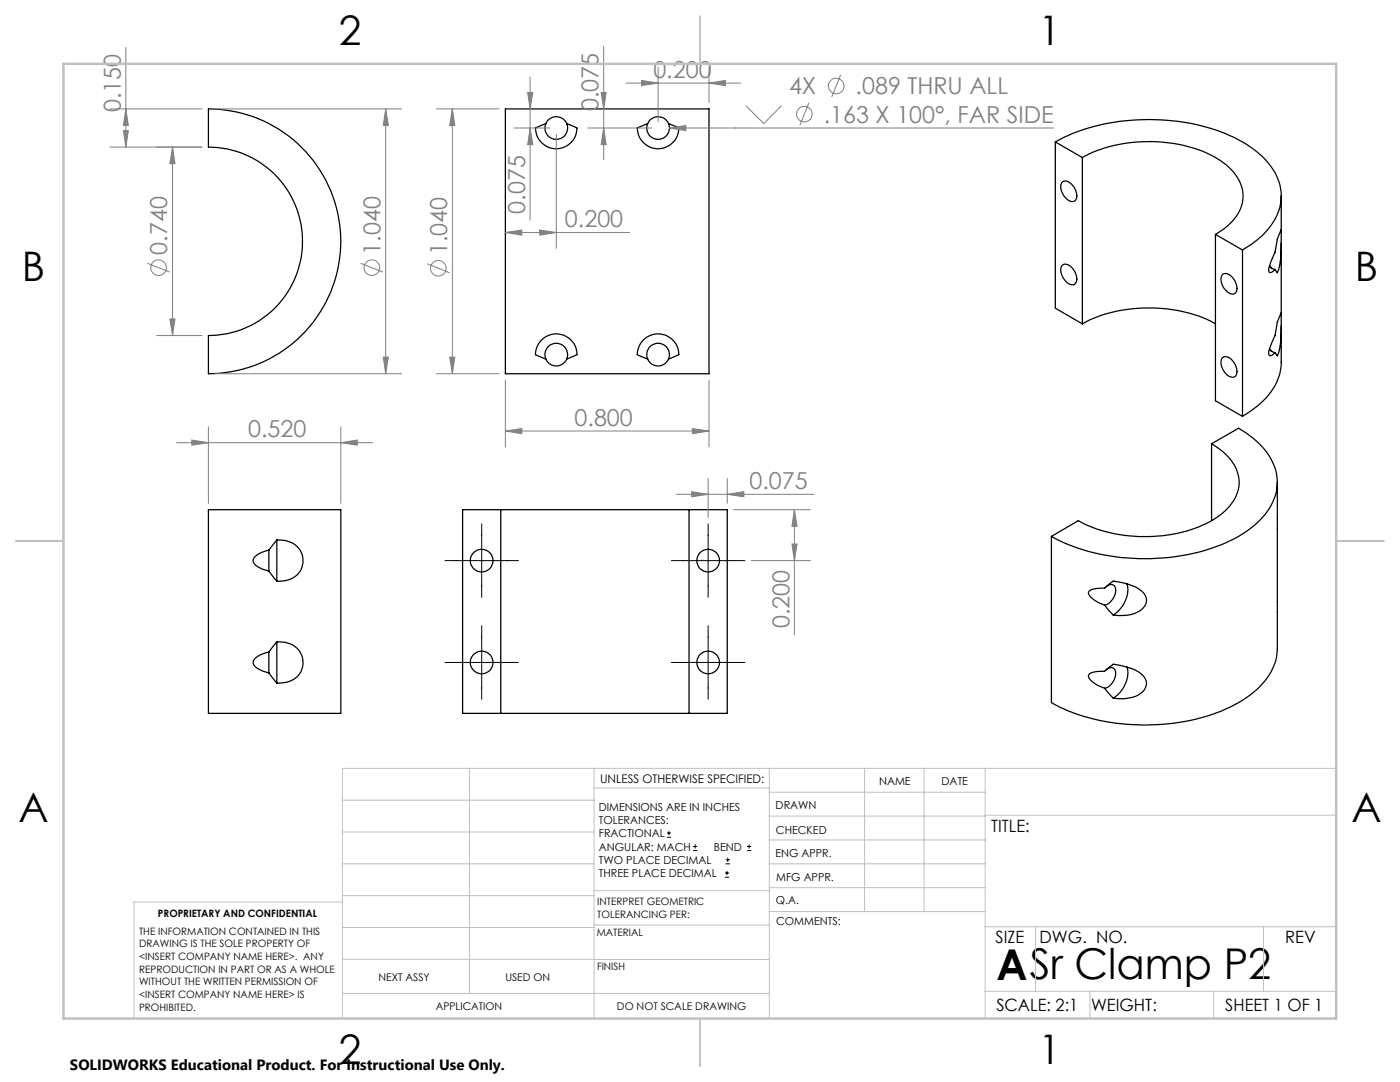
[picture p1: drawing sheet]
<svg xmlns="http://www.w3.org/2000/svg" width="279mm" height="216mm" viewBox="0 0 279 216" stroke-linecap="round" stroke-linejoin="round" font-family="sans-serif">
<g fill="none" stroke="#000" stroke-width=".25">
<path d="M41.6 21.7a26.4 26.4 0 0 1 26.4 26.5 26.4 26.4 0 0 1-26.4 26.4v-7.6a18.8 18.8 0 0 0 18.8-18.8 18.8 18.8 0 0 0-18.8-18.8zM100.9 21.7h40.6v52.9h-40.6zM108.9 24.7l-2 .8a4.1 4.1 0 0 0 4.1 4.2 4.1 4.1 0 0 0 4.1-4.2l-2-.8M108.9 24.7a2.26 2.26 0 0 1 2.1-1.4 2.26 2.26 0 0 1 2.1 1.4M108.9 24.7a2.26 2.26 0 0 0 2.1 3.1 2.26 2.26 0 0 0 2.1-3.1M129.3 24.7l-2.1 .8a4.1 4.1 0 0 0 4.1 4.2 4.1 4.1 0 0 0 4.2-4.2l-2.1-.8M129.3 24.7a2.26 2.26 0 0 1 2-1.4 2.26 2.26 0 0 1 2.1 1.4M129.3 24.7a2.26 2.26 0 0 0 2 3.1 2.26 2.26 0 0 0 2.1-3.1M210.6 28.3a40.2 40.2 0 0 1 24.4-4.1 30.8 30.8 0 0 1 16.6 6.7 10.5 10.5 0 0 1 3.7 10.9 15 15 0 0 1-7.3 8.1M210.6 28.3v33.2l5.4 3.1M210.6 28.3l5.4 3.1M212 36.4a1.31 1.31 0 0 1 1.9 .4 2.7 2.7 0 0 1 .7 3.2 1.45 1.45 0 0 1-2.1-.7 2.6 2.6 0 0 1-.5-2.9z"/>
<path d="M216 31.4a29.5 29.5 0 0 1 26.2-.2 10.9 10.9 0 0 1 5.7 6.4 7.4 7.4 0 0 1-2.9 7.4l-2.4 1.8M216 31.4v33.2M255.7 39.1v7.3M212 53a1.53 1.53 0 0 1 2.1 .6 2.6 2.6 0 0 1 .5 3 1.46 1.46 0 0 1-2.1-.7 2.64 2.64 0 0 1-.5-2.9zM242.6 46.8v33.2l5.4 3.1M242.6 46.8l5.4 3.1M244.1 54.7a2.19 2.19 0 0 1 2.5 1.6 1.56 1.56 0 0 1-.5 2.4 2.9 2.9 0 0 1-2.2-3.9zM248 49.9v33.2M253.3 53.2l.7 .4 .5 .2M253.4 53l.4 .6M255.7 45.9a36.7 36.7 0 0 1-.5 7.9l-.3 .6-.4-.6-.8 .6a.47 .47 0 0 1-.5-.2 .47 .47 0 0 1 0-.6l.2-.7a18 18 0 0 0 1.5-5.2zM255.7 48.5v14.4"/>
<path d="M108.9 71.6l-2-.8a4.1 4.1 0 0 1 4.1-4.2 4.1 4.1 0 0 1 4.1 4.2l-2 .8M108.9 71.6a2.26 2.26 0 0 0 2.1 1.4 2.26 2.26 0 0 0 2.1-1.4M108.9 71.6a2.26 2.26 0 0 1 2.1-3.1 2.26 2.26 0 0 1 2.1 3.1M129.3 71.6l-2.1-.8a4.1 4.1 0 0 1 4.1-4.2 4.1 4.1 0 0 1 4.2 4.2l-2.1 .8M129.3 71.6a2.26 2.26 0 0 0 2 1.4 2.26 2.26 0 0 0 2.1-1.4M129.3 71.6a2.26 2.26 0 0 1 2-3.1 2.26 2.26 0 0 1 2.1 3.1M216 64.6a29.1 29.1 0 0 1 18.8-2.7 22.1 22.1 0 0 1 7.8 2.7M243.9 71.4a1.53 1.53 0 0 1 2.2 .7 2.64 2.64 0 0 1 .5 2.9 1.53 1.53 0 0 1-2.1-.6 2.64 2.64 0 0 1-.6-3zM253.3 69.7l.7 .5 .5 .1M253.4 69.6l.4 .5M255.7 62.4a36.7 36.7 0 0 1-.5 7.9l-.3 .7-.4-.7-.8 .6a.47 .47 0 0 1-.5-.2 .47 .47 0 0 1 0-.5l.8-2.1a6.5 6.5 0 0 0 .8-3.2l.1-.6zM255.7 65.1v7.2a11.4 11.4 0 0 1-4.8 8.7l-2.9 2.1"/>
<path d="M241.8 88.5l5.4-3.1a15 15 0 0 1 7.5 8.8 10.6 10.6 0 0 1-3.9 10.2 30.8 30.8 0 0 1-16.6 6.7 41 41 0 0 1-24.4-4.1M241.8 88.5a9.8 9.8 0 0 1 5.5 7 8.2 8.2 0 0 1-3.9 7.4 27.4 27.4 0 0 1-19 3.9 25.5 25.5 0 0 1-9.2-2.9l-5.4 3.1M241.8 88.5v15.4M254.9 96.2v33.2a11.6 11.6 0 0 1-4.7 8.7 33.5 33.5 0 0 1-19.4 6.5 38.8 38.8 0 0 1-21-4.4v-33.2M41.6 101.7h26.4v40.6h-26.4zM53.7 109.8l-1.9 .6-.5 .4a1.19 1.19 0 0 0-.8 1.1 1.19 1.19 0 0 0 .8 1.1l1.1 .6 1.3 .3 1.5 2.1M53.7 109.7v4.3M55.2 107.7l-1.5 2.1M55.2 107.7a4.6 4.6 0 0 1 5.1 3 4.1 4.1 0 0 1-4.1 5.3h-1M55.2 107.7v8.3M99.9 101.7h37.6M99.9 101.7h-7.6v40.6h7.6"/>
<path d="M99.9 101.7v40.6M137.5 101.7h7.6v40.6h-7.6M137.5 101.7v40.6M220.7 117.1a1.08 1.08 0 0 1 1.4-.4 1.08 1.08 0 0 1 .5 1.4 3.3 3.3 0 0 1-2.1 2.7M224.9 116.5a6 6 0 0 1-2.7 6.2M53.7 130.1v4.2M55.2 128.1l-1.5 2-1.9 .6-.5 .4a1.19 1.19 0 0 0-.8 1.1 1.19 1.19 0 0 0 .8 1.1l1.1 .6 1.3 .4 1.5 2M55.2 128.1a4.6 4.6 0 0 1 5.1 3 4.1 4.1 0 0 1-4.1 5.2h-1M55.2 128.1v8.2M220.5 137.3a4.5 4.5 0 0 1-3.3-2.4l.1-.2a2.67 2.67 0 0 1 2.4-.8h.8l1.7-1.4 2.8 .6a5.1 5.1 0 0 1 3.7 2.8 2.79 2.79 0 0 1-2.1 3.1 9.3 9.3 0 0 1-4.4 .3M220.5 137.3l1.7 2M220.5 120.8a4.5 4.5 0 0 1-3.3-2.5l.3-.4 .4-.3 1.2-.2h1.4l1.7-1.4a9.8 9.8 0 0 1 6.2 2.5 2.33 2.33 0 0 1-1.1 3.5 8.1 8.1 0 0 1-5.1 .7"/>
<path d="M220.5 120.8l1.7 1.9M220.7 133.7a1.08 1.08 0 0 1 1.4-.4 1.08 1.08 0 0 1 .5 1.4 3.2 3.2 0 0 1-2.1 2.6M224.9 133.1a6 6 0 0 1-2.7 6.2M99.9 142.3h37.6"/>
<circle cx="96.1" cy="111.9" r="2.25"/>
<circle cx="141.3" cy="111.9" r="2.25"/>
<circle cx="96.1" cy="132.2" r="2.25"/>
<circle cx="141.3" cy="132.2" r="2.25"/>
</g>
<g fill="none" stroke="#808080" stroke-width=".2">
<path d="M25.1 9.5v19.9M105.3 18.5h1l-.5 3.2zM105.8 15.4v28.5M120 18.5h1l-.5 3.2zM120.5 9.3v22.6M125 16.6h22.8M128 16.1l3.3 .5-3.3 .5zM131.3 13.4v10.9M141.5 16.6l3.3-.5v1zM141.5 13.4v7.1M167.8 14.9l-1.8 4.5M21.9 21.7h18.4"/>
<path d="M21.9 29.4h18.4M24.6 26.1h1l-.5 3.3zM25.1 21.7l.5 3.3h-1zM34.4 29.4l.5 3.3h-1zM34.4 29.4v37.6M42.9 21.7h37.3M77 21.7l.5 3.3h-1zM77 21.7v52.9M87.1 21.7h12.5M90.3 21.7v52.9M90.3 21.7l.5 3.3h-1.1zM102.6 25.5h7.1"/>
<path d="M105.8 25.5l.5 3.4h-1zM111 26.8v22.8M117.3 25.5h12.8M120.5 25.5l.5 3.4h-1zM133.6 25.5l3.3-.5v1.1zM133.6 25.5h76.7M148.9 21.1l3.5 3.6 3.6-3.6M161.4 20.5l-1.8 4.5M29.4 52.5l4.5 1.8M72 52.5l4.4 1.8M85.3 52.6l4.4 1.8M100.9 46.4l3.2-.5v1z"/>
<path d="M100.9 46.4h24.8M107.7 45.9l3.3 .5-3.3 .5zM31.3 67h9M33.9 63.6h1l-.5 3.4zM42.9 74.6h37.3M76.5 71.3h1l-.5 3.3zM87.1 74.6h12.5M89.7 71.3h1.1l-.5 3.3zM100.9 75.8v13.4M141.5 75.8v13.4M35.2 88.3h39.2M38.3 87.8l3.3 .5-3.3 .5z"/>
<path d="M41.6 85.2v15.2M68 88.3l3.3-.5v1zM68 85.2v15.2M100.9 86l3.2-.5v1zM100.9 86h40.6M135 98.6h27.5M138 98.1l3.3 .5-3.3 .5zM138.2 85.5l3.3 .5-3.3 .5zM141.3 95.5v7.8M145.1 98.6l3.3-.5v1zM145.1 95.5v4.9M146.4 101.7h15.3"/>
<path d="M149.9 111.9h11.8M158 108.5h1.1l-.6 3.4zM158.5 101.7l.6 3.3h-1.1zM158.5 101.7v25"/>
<circle cx="166.9" cy="17.2" r="1.56"/>
<circle cx="160.5" cy="22.8" r="1.56"/>
<circle cx="31.6" cy="53.4" r="1.55"/>
<circle cx="74.2" cy="53.4" r="1.56"/>
<circle cx="87.5" cy="53.5" r="1.55"/>
</g>
<g fill="none" stroke="#000" stroke-width=".2">
<path d="M88.8 111.9h14.7M96.1 104.5v14.7M134 111.9h14.7M141.3 104.5v14.7M88.8 132.2h14.7M96.1 124.8v14.7M134 132.2h14.7M141.3 124.8v14.7M133.1 167.1h.8M133.1 166.2h.8M133.5 165.8v.9M138.3 169.7h.8"/>
<path d="M138.3 168.9h.8M138.7 168.5v.8M144.7 175h.8M144.7 174.2h.8M144.8 172.4h.9M144.8 171.6h.9M145.1 173.8v.8M145.2 171.1v.9M149.1 169.7h.8M149.1 168.9h.8M149.5 168.5v.8"/>
</g>
<g fill="none" stroke="#c0c0c0" stroke-width=".2">
<path d="M68.3 159.7h50.3M93.7 153.3v44.9M118.6 153.3v49.9M118.6 157.2h34.9M153.5 153.3v49.9M153.5 158.1h43.1M172.5 153.3v28.6M184.4 153.3v28.6M196.6 153.3v49.9M266.7 153.3h-198.4v49.9M68.3 178.7h50.3M68.3 172.4h50.3"/>
<path d="M68.3 166h50.3M68.3 180h-41.6v23.2M118.6 177.7h35M153.5 167.6h43.1M153.5 162.8h43.1M153.5 172.4h43.1M153.5 177.1h43.1M196.6 162.7h70.1M68.3 198.2h85.2M68.3 191.4l85.2 .1M68.3 185.1h50.3M118.6 184.6h35"/>
<path d="M153.6 181.9h43M196.6 197.8h70.1M196.6 184.9h70.1M206.7 184.9v12.9M217.5 197.8v5.4M242.2 197.8v5.4M252.2 184.9v12.9"/>
</g>
<path d="M139.7 3.2v9.5M3.1 107.9h9.6M266.7 107.9h9.5M139.7 203.2v9.6" fill="none" stroke="#c0c0c0" stroke-width=".25"/>
<path d="M12.7 12.7h254v190.5h-254z" fill="none" stroke="#c0c0c0" stroke-width=".5"/>
<g fill="#808080">
<path d="M141.5 16.6l3.3-.5v1zM128 16.1l3.3 .5-3.3 .5zM68 88.3l3.3-.5v1zM38.3 87.8l3.3 .5-3.3 .5zM145.1 98.6l3.3-.5v1zM138 98.1l3.3 .5-3.3 .5z"/>
<path d="M100.9 86l3.2-.5v1zM138.2 85.5l3.3 .5-3.3 .5zM133.6 25.5l3.3 .6v-1.1zM100.9 46.4l3.2-.5v1zM107.7 45.9l3.3 .5-3.3 .5z"/>
<path d="M89.7 71.3h1.1l-.5 3.3zM90.3 21.7l.5 3.3h-1.1zM158 108.5h1.1l-.6 3.4zM158.5 101.7l.6 3.3h-1.1z"/>
<path d="M76.5 71.3h1l-.5 3.3zM77 21.7l.5 3.3h-1zM33.9 63.6h1l-.5 3.4zM34.4 29.4l.5 3.3h-1z"/>
<path d="M25.1 21.7l.5 3.3h-1zM24.6 26.1h1l-.5 3.3zM120 18.5h1l-.5 3.2zM120.5 25.5l.5 3.4h-1zM105.3 18.5h1l-.5 3.2zM105.8 25.5l.5 3.4h-1z"/>
</g>
<text font-size="8.5" x="198.9" y="195.5">ASr Clamp P2</text>
<g font-size="8.1">
<text x="67.6" y="8.9">2</text>
<text x="207.3" y="8.9">1</text>
<text x="4.4" y="56.2">B</text>
<text x="270.4" y="56.2">B</text>
<text x="3.7" y="164.1">A</text>
<text x="269.7" y="164.1">A</text>
<text x="67.6" y="212.4">2</text>
<text x="207.3" y="212.4">1</text>
</g>
<g font-size="4.7" fill="#808080">
<text x="130.4" y="15.5">0.200</text>
<text x="24.1" y="22.4" transform="rotate(-90 24.1 22.4)">0.150</text>
<text x="119.5" y="22.2" transform="rotate(-90 119.5 22.2)">0.075</text>
<text x="157.5" y="18.9">4X</text>
<text x="170.8" y="18.9">.089 THRU ALL</text>
<text x="164.4" y="24.5">.163 X 100°, FAR SIDE</text>
<text x="104.8" y="42.6" transform="rotate(-90 104.8 42.6)">0.075</text>
<text x="112.7" y="45.4">0.200</text>
<text x="33.4" y="50.8" transform="rotate(-90 33.4 50.8)">0.740</text>
<text x="75.9" y="50.8" transform="rotate(-90 75.9 50.8)">1.040</text>
<text x="89.2" y="51" transform="rotate(-90 89.2 51)">1.040</text>
<text x="49.5" y="87.3">0.520</text>
<text x="114.7" y="85">0.800</text>
<text x="149.6" y="97.6">0.075</text>
<text x="157.5" y="125.4" transform="rotate(-90 157.5 125.4)">0.200</text>
</g>
<g font-size="3.4">
<text x="197.8" y="166">TITLE:</text>
<text x="198.7" y="188.1">SIZE</text>
<text x="207.5" y="188.1">DWG. NO.</text>
<text x="256.5" y="188.2">REV</text>
<text x="198.8" y="201.7">SCALE: 2:1</text>
<text x="217.7" y="201.8">WEIGHT:</text>
<text x="244.5" y="201.7">SHEET 1 OF 1</text>
</g>
<text font-size="3" x="14" y="213.5">SOLIDWORKS Educational Product. For Instructional Use Only.</text>
<text font-size="2.4" x="119.8" y="156.2">UNLESS OTHERWISE SPECIFIED:</text>
<g font-size="2.2">
<text x="119.5" y="161.8">DIMENSIONS ARE IN INCHES</text>
<text x="154.8" y="161.4">DRAWN</text>
<text x="175.4" y="156.6">NAME</text>
<text x="187.9" y="156.7">DATE</text>
<text x="119.5" y="164.4">TOLERANCES:</text>
<text x="119.5" y="167.1">FRACTIONAL</text>
<text x="154.9" y="166.3">CHECKED</text>
<text x="119.5" y="169.7">ANGULAR: MACH</text>
<text x="119.5" y="172.4">TWO PLACE DECIMAL</text>
<text x="142.5" y="169.7">BEND</text>
<text x="154.8" y="171">ENG APPR.</text>
<text x="119.5" y="175">THREE PLACE DECIMAL</text>
<text x="154.9" y="175.7">MFG APPR.</text>
<text x="154.9" y="180.4">Q.A.</text>
<text x="154.9" y="184.6">COMMENTS:</text>
</g>
<g font-size="2.1">
<text x="75.5" y="195.7">NEXT ASSY</text>
<text x="100.9" y="195.7">USED ON</text>
<text x="86.9" y="201.5">APPLICATION</text>
<text x="123.1" y="201.6">DO NOT SCALE DRAWING</text>
</g>
<g font-size="2">
<text x="31.5" y="182.9">PROPRIETARY AND CONFIDENTIAL</text>
<text x="119.2" y="180.6">INTERPRET GEOMETRIC</text>
<text x="119.2" y="183.1">TOLERANCING PER:</text>
<text x="27.8" y="186.5">THE INFORMATION CONTAINED IN THIS</text>
<text x="27.8" y="189">DRAWING IS THE SOLE PROPERTY OF</text>
<text x="27.8" y="191.6">&lt;INSERT COMPANY NAME HERE&gt;. ANY</text>
<text x="119.1" y="186.7">MATERIAL</text>
<text x="27.8" y="194.1">REPRODUCTION IN PART OR AS A WHOLE</text>
<text x="27.8" y="196.6">WITHOUT THE WRITTEN PERMISSION OF</text>
<text x="119.1" y="193.5">FINISH</text>
<text x="27.8" y="199.1">&lt;INSERT COMPANY NAME HERE&gt; IS</text>
<text x="27.8" y="201.7">PROHIBITED.</text>
</g>
</svg>
